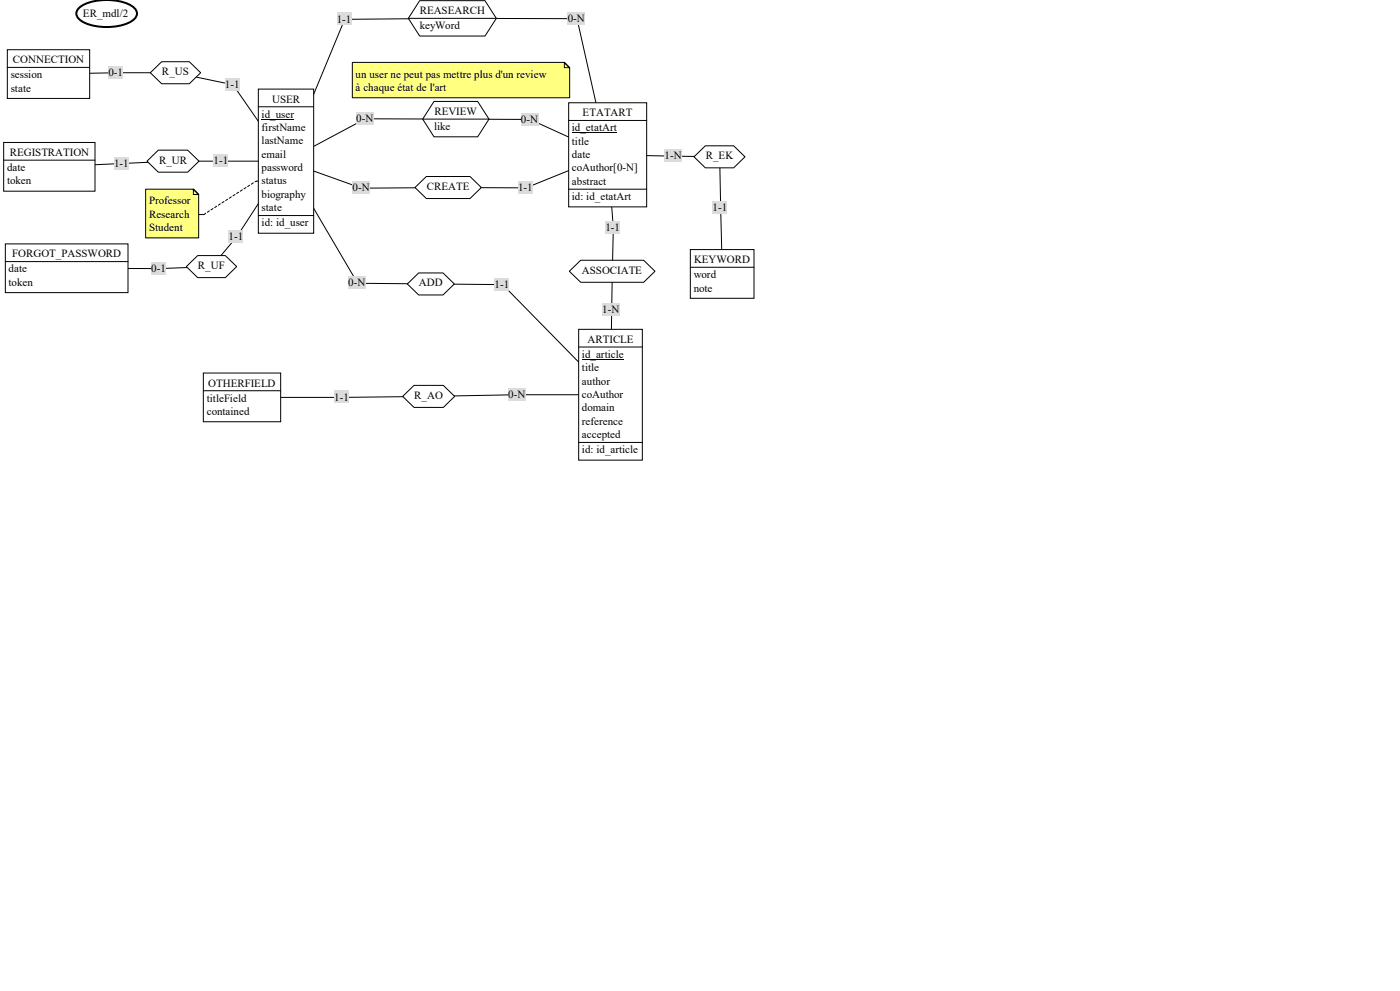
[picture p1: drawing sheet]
<svg xmlns="http://www.w3.org/2000/svg" width="420mm" height="297mm" viewBox="0 0 420 297" stroke-linecap="round" stroke-linejoin="round" font-family="sans-serif">
<g fill="none" stroke="#000" stroke-width=".3">
<path d="M14.6 22.2l20.3-.4h17.7l17.3 3.6 15.9 22.9M68.3 59.7l-.6 .4M69.4 59l-.6 .4M70.5 58.3l-.6 .4M71.6 57.6l-.6 .4M72.7 56.9l-.6 .4M73.8 56.2l-.6 .4M74.9 55.5l-.6 .4M76 54.8l-.6 .4M78.5 54.3h-1.6l-.4 .2M85.8 48.3l21.5 36.6 43.5 .4 32.4 33M85.8 48.3l-14.8 22.7-7.5 8.9-15.7 .6-27.8-.1"/>
<path d="M85.8 48.3h-33.9l-37.1 1.7M182.3 46.4l1.7 21.8-.8 50.1M182.3 46.4l-24.5 9.9-49.3 .1-22.7-8.1M182.3 46.4l33.6 .6 .8 35.1M182.3 46.4l-9.2-40.8-37.4-.1-32.3 .3-17.6 42.5M182.3 46.4l-23.3-10.6-49.4-.2-23.8 12.7M61.7 63.9l-.5 .4h-1.6M62.8 63.2l-.6 .4M63.9 62.5l-.6 .4M65 61.8l-.6 .4M66.1 61.1l-.6 .4M67.2 60.4l-.6 .4"/>
<path d="M183.2 118.3h-27.9l-52.6 .8h-30.1"/>
</g>
<g fill="#ffff80" stroke="#000" stroke-width=".3">
<path d="M43.7 56.7h14.3l1.6 1.6h-1.6v-1.6l1.6 1.6v13h-15.9z"/>
<path d="M105.7 18.7h63.6l1.6 1.6h-1.6v-1.6l1.6 1.6v9h-65.2z"/>
</g>
<g fill="#dcdcdc">
<path d="M156.3 33.8h5.1v3.7h-5.1z"/>
<path d="M106.9 33.6h5.1v3.8h-5.1z"/>
</g>
<path d="M130.2 30.4h13.1l3.4 5.3-3.4 5.3h-13.1l-3.4-5.3z" fill="#fff" stroke="#000" stroke-width=".3"/>
<path d="M126.8 35.7h19.9" fill="none" stroke="#000" stroke-width=".3"/>
<g fill="#dcdcdc">
<path d="M170.3 3.6h5.1v3.8h-5.1z"/>
<path d="M101 3.8h4.4v3.8h-4.4z"/>
</g>
<path d="M125.9 .2h19.6l3.4 5.3-3.4 5.3h-19.6l-3.4-5.3z" fill="#fff" stroke="#000" stroke-width=".3"/>
<path d="M122.5 5.5h26.4" fill="none" stroke="#000" stroke-width=".3"/>
<g fill="#dcdcdc">
<path d="M32.5 19.8h4.4v3.8h-4.4z"/>
<path d="M67.5 23.4h4.4v3.8h-4.4z"/>
</g>
<path d="M45.1 21.8l3.4-3.3h8.3l3.4 3.3-3.4 3.3h-8.3z" fill="#fff" stroke="#000" stroke-width=".3"/>
<g fill="#dcdcdc">
<path d="M34.2 47h4.4v3.8h-4.4z"/>
<path d="M64.1 46.3h4.4v3.8h-4.4z"/>
</g>
<path d="M44.1 48.3l3.4-3.3h8.8l3.4 3.3-3.4 3.3h-8.8z" fill="#fff" stroke="#000" stroke-width=".3"/>
<g fill="#dcdcdc">
<path d="M45.4 78.5h4.4v3.8h-4.4z"/>
<path d="M68.6 69h4.4v3.8h-4.4z"/>
</g>
<path d="M55.9 79.9l3.4-3.3h8.3l3.4 3.3-3.4 3.3h-8.3z" fill="#fff" stroke="#000" stroke-width=".3"/>
<g fill="#dcdcdc">
<path d="M199.4 44.8h5.1v3.8h-5.1z"/>
<path d="M213.8 60.4h4.4v3.8h-4.4z"/>
</g>
<path d="M208.2 47l3.4-3.3h8.5l3.4 3.3-3.4 3.3h-8.5z" fill="#fff" stroke="#000" stroke-width=".3"/>
<g fill="#dcdcdc">
<path d="M152.5 116.3h5.1v3.8h-5.1z"/>
<path d="M100.3 117.1h4.4v3.8h-4.4z"/>
</g>
<path d="M120.8 118.8l3.4-3.3h8.8l3.4 3.3-3.4 3.3h-8.8z" fill="#fff" stroke="#000" stroke-width=".3"/>
<g fill="#dcdcdc">
<path d="M155.4 54.3h4.4v3.8h-4.4z"/>
<path d="M105.8 54.4h5.1v3.8h-5.1z"/>
</g>
<path d="M124.5 56.2l3.4-3.3h13.1l3.4 3.3-3.4 3.3h-13.1z" fill="#fff" stroke="#000" stroke-width=".3"/>
<g fill="#dcdcdc">
<path d="M181.6 66.2h4.4v3.8h-4.4z"/>
<path d="M180.7 90.8h5.1v3.8h-5.1z"/>
</g>
<path d="M170.8 81.3l3.4-3.3h18.9l3.4 3.3-3.4 3.3h-18.9z" fill="#fff" stroke="#000" stroke-width=".3"/>
<g fill="#dcdcdc">
<path d="M104.5 82.9h5.1v3.8h-5.1z"/>
<path d="M148.4 83.3h4.4v3.8h-4.4z"/>
</g>
<path d="M122.2 85.1l3.4-3.3h7.3l3.4 3.3-3.4 3.3h-7.3z" fill="#fff" stroke="#000" stroke-width=".3"/>
<path d="M77.5 26.7h16.6v43.2h-16.6z" fill-rule="evenodd" fill="#fff" stroke="#000" stroke-width=".3"/>
<path d="M77.5 32h16.6M78.5 35.7h9.7M77.5 64.6h16.6" fill="none" stroke="#000" stroke-width=".3"/>
<path d="M1.1 42.7h27.4v14.6h-27.4z" fill-rule="evenodd" fill="#fff" stroke="#000" stroke-width=".3"/>
<path d="M1.1 48h27.4" fill="none" stroke="#000" stroke-width=".3"/>
<path d="M61 111.8h23.2v14.6h-23.2z" fill-rule="evenodd" fill="#fff" stroke="#000" stroke-width=".3"/>
<path d="M61 117.1h23.2" fill="none" stroke="#000" stroke-width=".3"/>
<path d="M207.1 74.8h19.1v14.6h-19.1z" fill-rule="evenodd" fill="#fff" stroke="#000" stroke-width=".3"/>
<path d="M207.1 80.1h19.1" fill="none" stroke="#000" stroke-width=".3"/>
<path d="M1.6 73.1h36.8v14.6h-36.8z" fill-rule="evenodd" fill="#fff" stroke="#000" stroke-width=".3"/>
<path d="M1.6 78.4h36.8" fill="none" stroke="#000" stroke-width=".3"/>
<path d="M170.6 30.8h23.4v31.2h-23.4z" fill-rule="evenodd" fill="#fff" stroke="#000" stroke-width=".3"/>
<path d="M170.6 36.1h23.4M171.6 39.8h13.4M170.6 56.7h23.4" fill="none" stroke="#000" stroke-width=".3"/>
<path d="M2.2 14.9h24.7v14.6h-24.7z" fill-rule="evenodd" fill="#fff" stroke="#000" stroke-width=".3"/>
<path d="M2.2 20.2h24.7" fill="none" stroke="#000" stroke-width=".3"/>
<path d="M173.6 98.7h19.1v39.2h-19.1z" fill-rule="evenodd" fill="#fff" stroke="#000" stroke-width=".3"/>
<path d="M173.6 104h19.1M174.6 107.7h12.6M173.6 132.6h19.1" fill="none" stroke="#000" stroke-width=".3"/>
<path d="M23.7 2.3a15.1 15.1 0 0 1 12.1-1.9l2.2 .6a4 4 0 0 1 3.1 3.1 4 4 0 0 1-3.1 3 17.2 17.2 0 0 1-13.6-.8 2.33 2.33 0 0 1-.7-4z" fill-rule="evenodd" fill="#fff" stroke="#000" stroke-width=".6"/>
<g font-size="3.3">
<text x="24.9" y="5">ER_mdl/2</text>
<text x="125.9" y="4.3">REASEARCH</text>
<text x="101" y="6.8">1-1</text>
<text x="125.9" y="8.8">keyWord</text>
<text x="170.3" y="6.6">0-N</text>
<text x="3.2" y="23.5">session</text>
<text x="3.9" y="19">CONNECTION</text>
<text x="32.5" y="22.8">0-1</text>
<text x="48.6" y="22.6">R_US</text>
<text x="106.7" y="23.3">un user ne peut pas mettre plus d'un review</text>
<text x="3.2" y="27.5">state</text>
<text x="67.5" y="26.4">1-1</text>
<text x="106.7" y="27.3">à chaque état de l'art</text>
<text x="78.5" y="35.3">id_user</text>
<text x="81.6" y="30.8">USER</text>
<text x="130.3" y="34.5">REVIEW</text>
<text x="174.8" y="34.9">ETATART</text>
<text x="78.5" y="39.3">firstName</text>
<text x="106.9" y="36.6">0-N</text>
<text x="130.2" y="38.9">like</text>
<text x="156.3" y="36.7">0-N</text>
<text x="171.6" y="39.4">id_etatArt</text>
<text x="2.9" y="46.8">REGISTRATION</text>
<text x="78.5" y="43.3">lastName</text>
<text x="78.5" y="47.3">email</text>
<text x="171.6" y="43.3">title</text>
<text x="171.6" y="47.4">date</text>
<text x="199.4" y="47.8">1-N</text>
<text x="211.7" y="47.8">R_EK</text>
<text x="2.1" y="51.3">date</text>
<text x="34.2" y="50">1-1</text>
<text x="47.7" y="49.1">R_UR</text>
<text x="64.1" y="49.3">1-1</text>
<text x="78.5" y="51.3">password</text>
<text x="171.6" y="51.4">coAuthor[0-N]</text>
<text x="2.1" y="55.3">token</text>
<text x="78.5" y="55.3">status</text>
<text x="78.5" y="59.3">biography</text>
<text x="105.8" y="57.4">0-N</text>
<text x="128" y="57">CREATE</text>
<text x="155.4" y="57.3">1-1</text>
<text x="171.6" y="55.4">abstract</text>
<text x="171.6" y="60">id: id_etatArt</text>
<text x="44.7" y="61.3">Professor</text>
<text x="44.7" y="65.3">Research</text>
<text x="78.5" y="63.2">state</text>
<text x="213.8" y="63.4">1-1</text>
<text x="44.7" y="69.3">Student</text>
<text x="68.6" y="72">1-1</text>
<text x="78.5" y="67.9">id: id_user</text>
<text x="181.6" y="69.2">1-1</text>
<text x="3.7" y="77.2">FORGOT_PASSWORD</text>
<text x="2.6" y="81.7">date</text>
<text x="45.4" y="81.4">0-1</text>
<text x="59.4" y="80.7">R_UF</text>
<text x="174.6" y="82.1">ASSOCIATE</text>
<text x="208.1" y="83.4">word</text>
<text x="208.2" y="78.9">KEYWORD</text>
<text x="2.6" y="85.7">token</text>
<text x="104.5" y="85.9">0-N</text>
<text x="125.7" y="85.9">ADD</text>
<text x="148.4" y="86.3">1-1</text>
<text x="208.1" y="87.4">note</text>
<text x="180.7" y="93.8">1-N</text>
<text x="174.6" y="107.3">id_article</text>
<text x="176.3" y="102.8">ARTICLE</text>
<text x="174.6" y="111.3">title</text>
<text x="62.5" y="115.9">OTHERFIELD</text>
<text x="124.3" y="119.5">R_AO</text>
<text x="152.5" y="119.3">0-N</text>
<text x="174.6" y="115.3">author</text>
<text x="174.6" y="119.3">coAuthor</text>
<text x="62" y="120.4">titleField</text>
<text x="62" y="124.4">contained</text>
<text x="100.3" y="120.1">1-1</text>
<text x="174.6" y="123.3">domain</text>
<text x="174.6" y="127.3">reference</text>
<text x="174.6" y="131.3">accepted</text>
<text x="174.6" y="135.9">id: id_article</text>
</g>
</svg>
